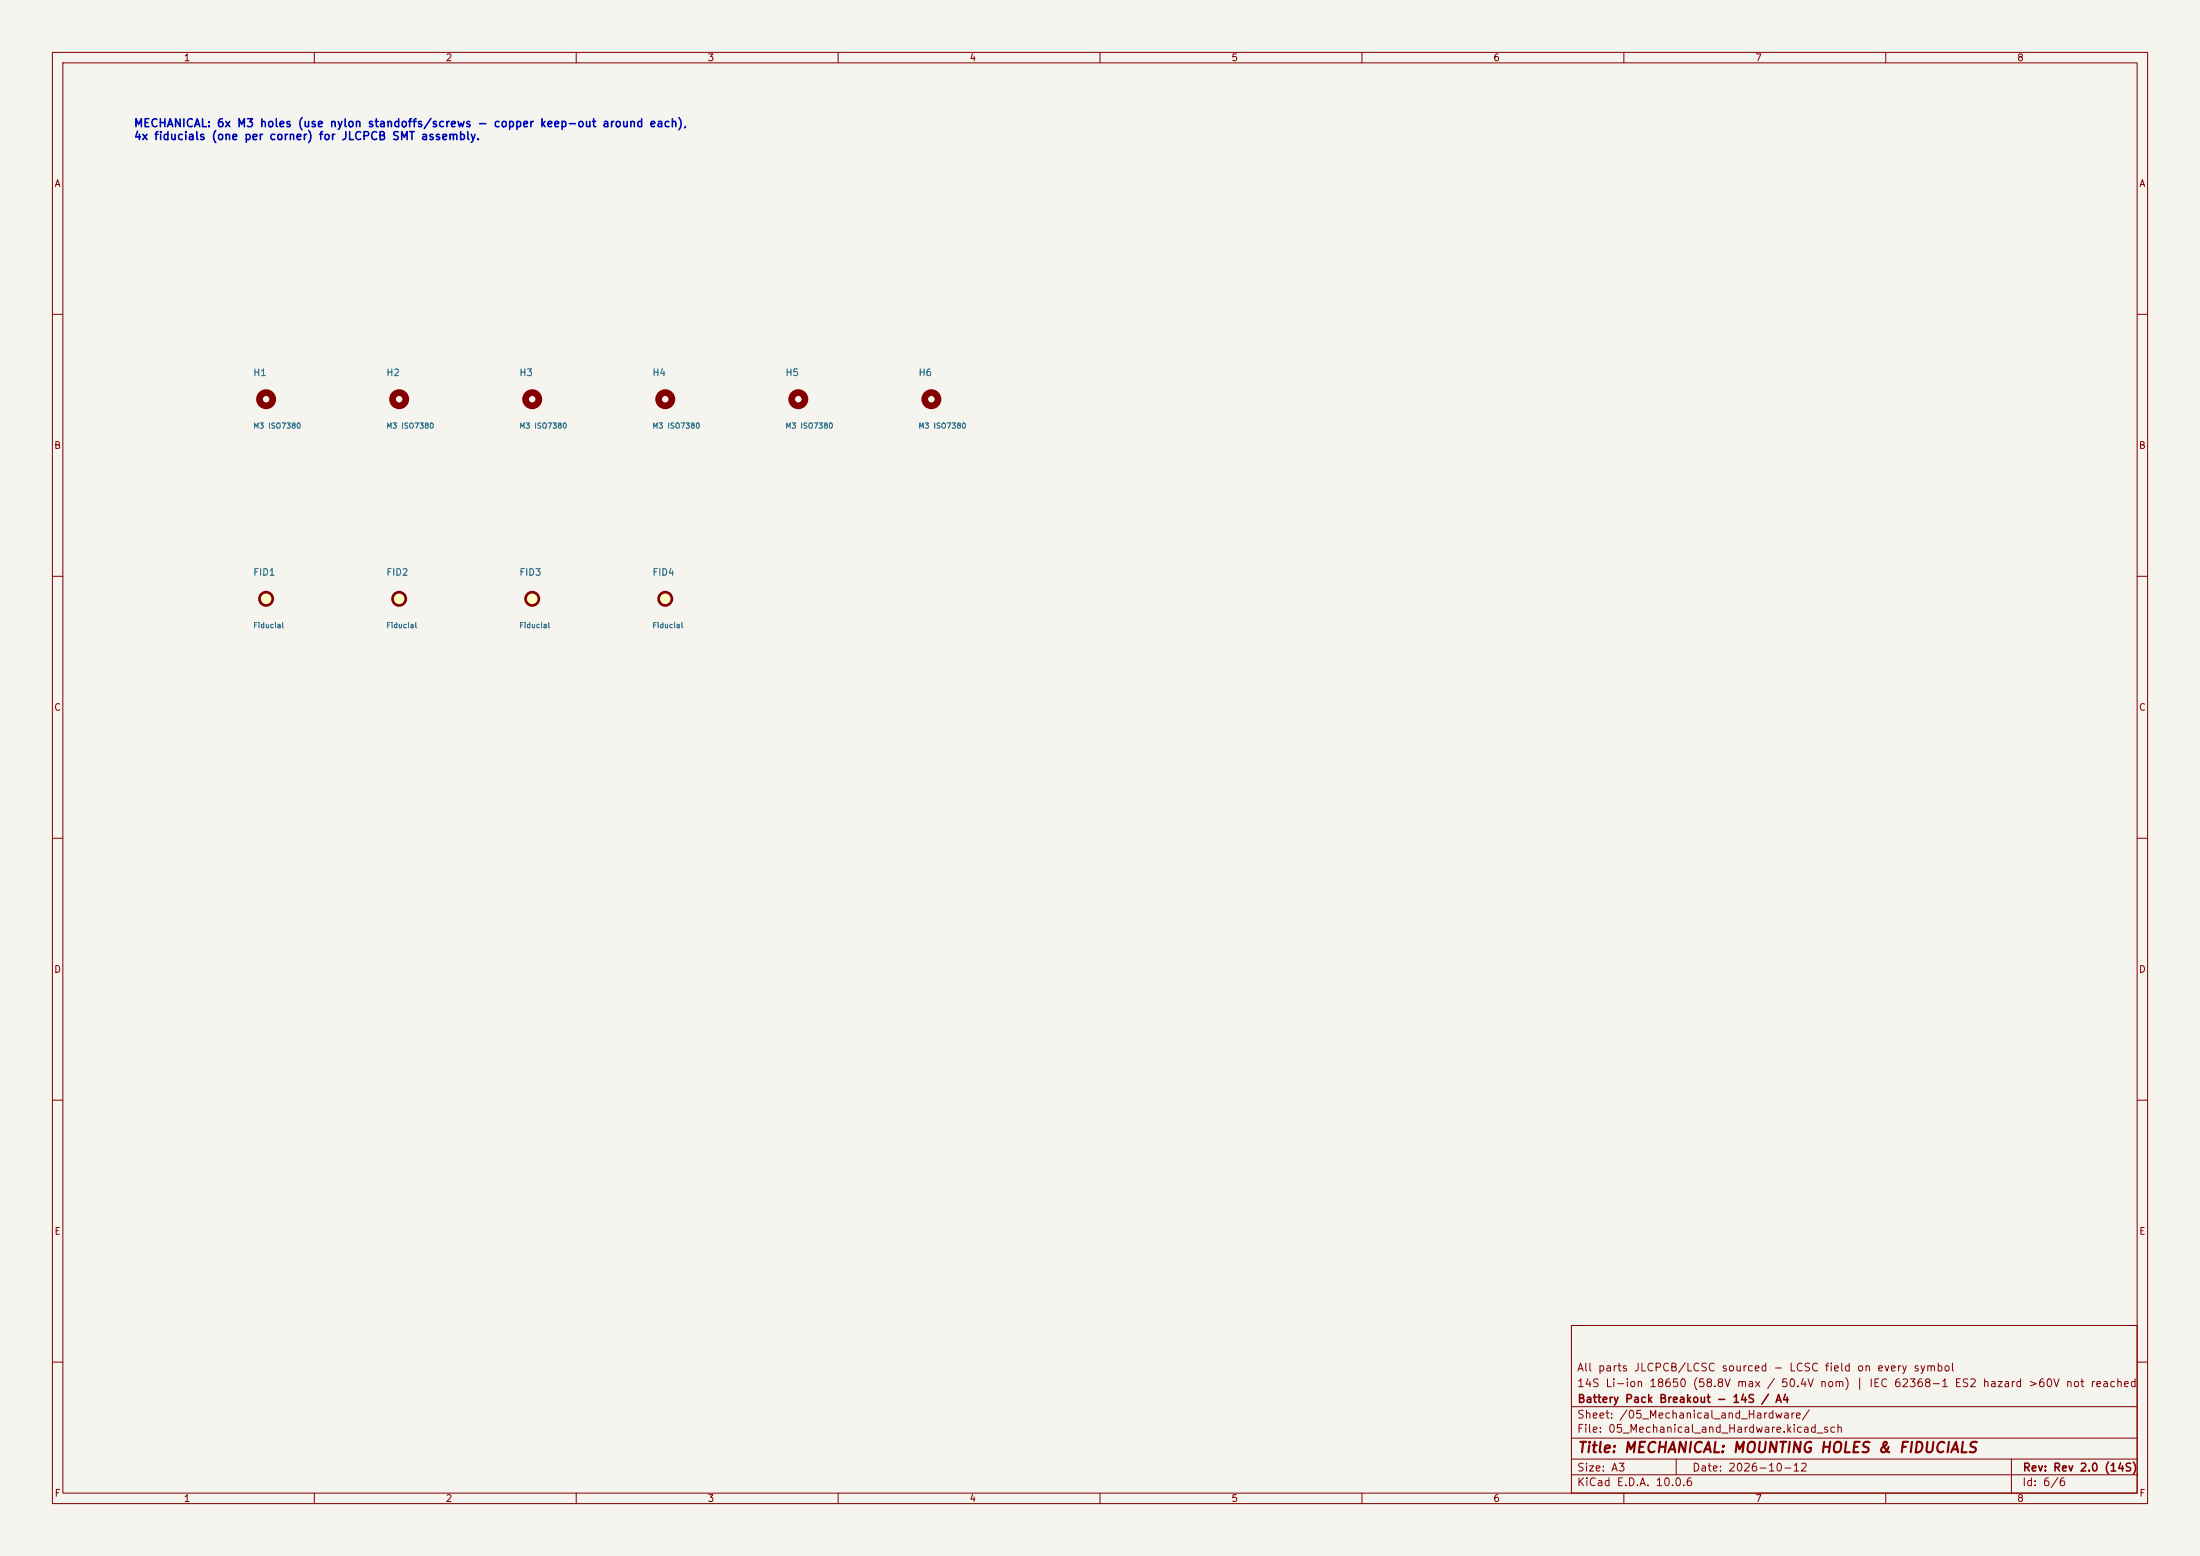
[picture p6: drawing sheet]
<svg xmlns="http://www.w3.org/2000/svg" width="420mm" height="297mm" viewBox="0 0 420 297" stroke-linecap="round" stroke-linejoin="round" font-family="sans-serif">
<path d="M0 0h420v297h-420z" fill="#f5f4ef" stroke="#f5f4ef" stroke-width=".19"/>
<g fill="none" stroke="#840000" stroke-width=".19">
<path d="M10 10h400v277h-400zM12 12h396v273h-396zM60 10v2M110 10v2M160 10v2M210 10v2M260 10v2M310 10v2M360 10v2M10 60h2M408 60h2M10 110h2"/>
<path d="M408 110h2M10 160h2M408 160h2M10 210h2M408 210h2M300 253h108v32h-108zM10 260h2M300 278.5h108M300 274.5h108M300 268.5h108M320 278.5v3M384 278.5v6.5"/>
<path d="M408 260h2M60 285v2M110 285v2M160 285v2M210 285v2M260 285v2M300 281.5h108M310 285v2M360 285v2"/>
</g>
<g fill="none" stroke="#840000" stroke-width="1.3">
<circle cx="50.8" cy="76.2" r="1.27"/>
<circle cx="76.2" cy="76.2" r="1.27"/>
<circle cx="101.6" cy="76.2" r="1.27"/>
<circle cx="127" cy="76.2" r="1.27"/>
<circle cx="152.4" cy="76.2" r="1.27"/>
<circle cx="177.8" cy="76.2" r="1.27"/>
</g>
<g fill="#ffffc2" stroke="#ffffc2" stroke-width=".19">
<circle cx="50.8" cy="114.3" r="1.27"/>
<circle cx="76.2" cy="114.3" r="1.27"/>
<circle cx="101.6" cy="114.3" r="1.27"/>
<circle cx="127" cy="114.3" r="1.27"/>
</g>
<g fill="none" stroke="#840000" stroke-width=".51">
<circle cx="50.8" cy="114.3" r="1.27"/>
<circle cx="76.2" cy="114.3" r="1.27"/>
<circle cx="101.6" cy="114.3" r="1.27"/>
<circle cx="127" cy="114.3" r="1.27"/>
</g>
<text font-size="2" fill="#840000" x="301" y="277.8">Title: MECHANICAL: MOUNTING HOLES &amp; FIDUCIALS</text>
<g font-size="1.5" fill="#0000c2">
<text x="25.4" y="24.7">MECHANICAL: 6x M3 holes (use nylon standoffs/screws - copper keep-out around each),</text>
<text x="25.4" y="27.1">4x fiducials (one per corner) for JLCPCB SMT assembly.</text>
</g>
<g font-size="1.5" fill="#840000">
<text x="300.9" y="262.1">All parts JLCPCB/LCSC sourced - LCSC field on every symbol</text>
<text x="300.9" y="265.1">14S Li-ion 18650 (58.8V max / 50.4V nom) | IEC 62368-1 ES2 hazard &gt;60V not reached</text>
<text x="301" y="268.1">Battery Pack Breakout - 14S / A4</text>
<text x="300.9" y="273.8">File: 05_Mechanical_and_Hardware.kicad_sch</text>
<text x="300.9" y="271.1">Sheet: /05_Mechanical_and_Hardware/</text>
<text x="300.9" y="281.2">Size: A3</text>
<text x="322.9" y="281.2">Date: 2026-10-12</text>
<text x="386" y="281.2">Rev: Rev 2.0 (14S)</text>
<text x="300.9" y="284">KiCad E.D.A. 10.0.6</text>
<text x="385.9" y="284">Id: 6/6</text>
</g>
<g font-size="1.3" fill="#840000">
<text x="35" y="12">1</text>
<text x="85" y="12">2</text>
<text x="135" y="12">3</text>
<text x="185" y="12">4</text>
<text x="235" y="12">5</text>
<text x="285" y="12">6</text>
<text x="335" y="12">7</text>
<text x="385" y="12">8</text>
<text x="10.3" y="36">A</text>
<text x="408.3" y="36">A</text>
<text x="10.2" y="86">B</text>
<text x="408.2" y="86">B</text>
<text x="10.2" y="136">C</text>
<text x="408.2" y="136">C</text>
<text x="10.2" y="186">D</text>
<text x="408.2" y="186">D</text>
<text x="10.3" y="236">E</text>
<text x="408.3" y="236">E</text>
<text x="10.3" y="286">F</text>
<text x="35" y="287">1</text>
<text x="85" y="287">2</text>
<text x="135" y="287">3</text>
<text x="185" y="287">4</text>
<text x="235" y="287">5</text>
<text x="285" y="287">6</text>
<text x="335" y="287">7</text>
<text x="385" y="287">8</text>
<text x="408.3" y="286">F</text>
</g>
<g font-size="1.3" fill="#006464">
<text x="48.2" y="72.1">H1</text>
<text x="73.6" y="72.1">H2</text>
<text x="99" y="72.1">H3</text>
<text x="124.4" y="72.1">H4</text>
<text x="149.8" y="72.1">H5</text>
<text x="175.2" y="72.1">H6</text>
<text x="48.2" y="110.2">FID1</text>
<text x="73.6" y="110.2">FID2</text>
<text x="99" y="110.2">FID3</text>
<text x="124.4" y="110.2">FID4</text>
</g>
<g font-size="1" fill="#006464">
<text x="48.2" y="82">M3 ISO7380</text>
<text x="73.6" y="82">M3 ISO7380</text>
<text x="99" y="82">M3 ISO7380</text>
<text x="124.4" y="82">M3 ISO7380</text>
<text x="149.8" y="82">M3 ISO7380</text>
<text x="175.2" y="82">M3 ISO7380</text>
<text x="48.2" y="120.1">Fiducial</text>
<text x="73.6" y="120.1">Fiducial</text>
<text x="99" y="120.1">Fiducial</text>
<text x="124.4" y="120.1">Fiducial</text>
</g>
</svg>
